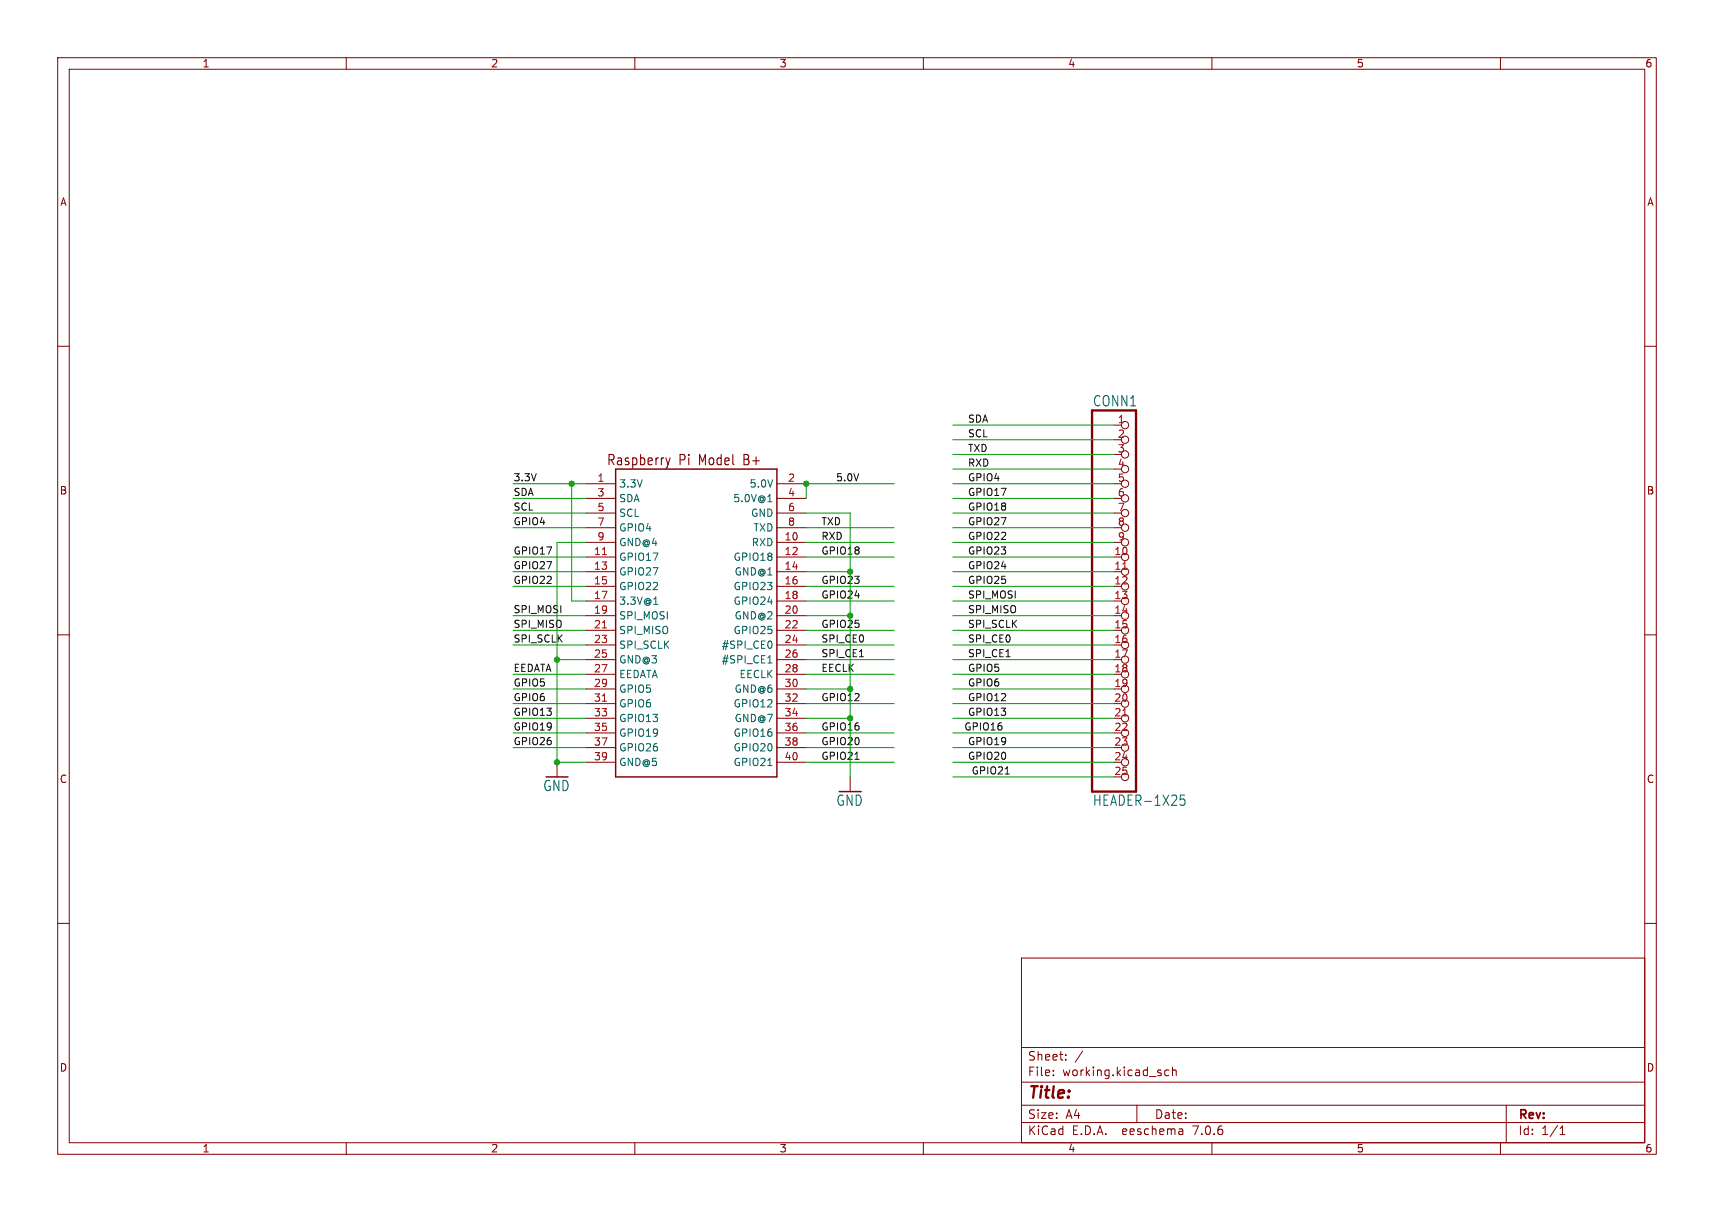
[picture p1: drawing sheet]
<svg xmlns="http://www.w3.org/2000/svg" width="297mm" height="210mm" viewBox="0 0 297 210" stroke-linecap="round" stroke-linejoin="round" font-family="sans-serif">
<g fill="none" stroke="#840000" stroke-width=".17">
<path d="M10 10h277v190h-277zM12 12h273v186h-273zM60 10v2M110 10v2M160 10v2M210 10v2M260 10v2M10 60h2M285 60h2M193 73.7h1.3M193 78.7h1.3M101.6 83.8h5.1"/>
<path d="M101.6 86.4h5.1M101.6 88.9h5.1M101.6 91.4h5.1M101.6 94h5.1M101.6 96.5h5.1M101.6 99.1h5.1M134.6 83.8h5.1M134.6 86.4h5.1M134.6 88.9h5.1M134.6 91.4h5.1M134.6 94h5.1M134.6 96.5h5.1"/>
<path d="M134.6 99.1h5.1M193 83.8h1.3M193 86.4h1.3M193 88.9h1.3M193 91.4h1.3M193 94h1.3M10 110h2M101.6 101.6h5.1M101.6 104.1h5.1M101.6 106.7h5.1M101.6 109.2h5.1M101.6 111.8h5.1"/>
<path d="M101.6 114.3h5.1M101.6 116.8h5.1M101.6 119.4h5.1M134.6 101.6h5.1M134.6 104.1h5.1M134.6 106.7h5.1M134.6 109.2h5.1M134.6 111.8h5.1M134.6 114.3h5.1M134.6 116.8h5.1M134.6 119.4h5.1M285 110h2"/>
<path d="M96.5 132.1v2.5M101.6 121.9h5.1M101.6 124.5h5.1M101.6 127h5.1M101.6 129.5h5.1M101.6 132.1h5.1M134.6 121.9h5.1M134.6 124.5h5.1M134.6 127h5.1M134.6 129.5h5.1M134.6 132.1h5.1M147.3 134.6v2.6"/>
<path d="M10 160h2M285 160h2M177 166h108v32h-108zM60 198v2M110 198v2M160 198v2M177 194.5h108M177 191.5h108M177 187.5h108M177 181.5h108M182.5 186.3v.1M182.5 185.5v.1"/>
<path d="M184.7 183.6v.1M184.7 182.8v.1M187.6 182.1l-1.3 2M197 191.5v3M202.5 185.5l-.4-.1-.3 .3v.4l.2 .2h.5M203.2 185.5l.2-.1 .3 .1 .1 .9M203.2 184.9v1.5M204.9 195.7l.1 .9M205 196.5l-.2 .1M205 196h-.2M210 198v2M260 198v2"/>
<path d="M261 191.5v6.5M270.3 196.6h.9M270.3 195.5l.4-.4v1.5"/>
<circle cx="194.9" cy="76.2" r=".63"/>
<circle cx="194.9" cy="73.7" r=".63"/>
<circle cx="194.9" cy="78.7" r=".63"/>
<circle cx="194.9" cy="96.5" r=".63"/>
<circle cx="194.9" cy="86.4" r=".63"/>
<circle cx="194.9" cy="83.8" r=".63"/>
<circle cx="194.9" cy="91.4" r=".63"/>
<circle cx="194.9" cy="94" r=".63"/>
<circle cx="194.9" cy="99.1" r=".63"/>
<circle cx="194.9" cy="88.9" r=".63"/>
<circle cx="194.9" cy="81.3" r=".63"/>
<circle cx="194.9" cy="109.2" r=".63"/>
<circle cx="194.9" cy="119.4" r=".63"/>
<circle cx="194.9" cy="106.7" r=".63"/>
<circle cx="194.9" cy="101.6" r=".63"/>
<circle cx="194.9" cy="104.1" r=".63"/>
<circle cx="194.9" cy="114.3" r=".63"/>
<circle cx="194.9" cy="116.8" r=".63"/>
<circle cx="194.9" cy="111.8" r=".63"/>
<circle cx="194.9" cy="124.5" r=".63"/>
<circle cx="194.9" cy="121.9" r=".63"/>
<circle cx="194.9" cy="127" r=".63"/>
<circle cx="194.9" cy="132.1" r=".63"/>
<circle cx="194.9" cy="134.6" r=".63"/>
<circle cx="194.9" cy="129.5" r=".63"/>
</g>
<path d="M189.2 71.1h7.6v66.1h-7.6z" fill="none" stroke="#840000" stroke-width=".41"/>
<path d="M104.4 96.1h.7M194.6 98.6h.7M104.4 108.8h.7M104.4 121.5h.7M194.6 124h.7" fill="none" stroke="#a90000" stroke-width=".17"/>
<path d="M133 86.9h.8M113.3 104.7h.7M133 114.9h.8M133.7 111.3v.8M133 132.7h.8M205.3 137.8h-.8v.8l.2-.2 .5 .1 .1 .3v.6l-.2 .1h-.4l-.2-.1" fill="none" stroke="#006464" stroke-width=".17"/>
<path d="M106.7 81.3h27.9v53.3h-27.9z" fill="none" stroke="#840000" stroke-width=".25"/>
<path d="M115.4 79.3l.4 1.2M116.1 79.3l-.3 1.2M115.8 80.5l-.3 .5" fill="none" stroke="#840000" stroke-width=".19"/>
<path d="M148.1 131.6h.8M174.2 134.1h.7" fill="none" stroke="#0f0f0f" stroke-width=".17"/>
<g fill="none" stroke="#009600" stroke-width=".17">
<path d="M165.1 76.2h27.9M165.1 78.7h27.9M165.1 73.7h27.9M88.9 83.8h12.7M88.9 99.1h12.7M88.9 96.5h12.7M88.9 86.4h12.7M88.9 88.9h12.7M88.9 91.4h12.7M99.1 83.8v20.3h2.5M101.6 94h-5.1v38.1h5.1M139.7 99.1h7.6"/>
<path d="M139.7 96.5h15.2M139.7 94h15.2M139.7 88.9h7.6v45.7M139.7 91.4h15.2M154.9 83.8h-15.2v2.6M165.1 83.8h27.9M165.1 99.1h27.9M165.1 96.5h27.9M165.1 94h27.9M165.1 86.4h27.9M165.1 88.9h27.9M165.1 91.4h27.9"/>
<path d="M165.1 81.3h27.9M88.9 106.7h12.7M88.9 101.6h12.7M88.9 109.2h12.7M88.9 111.8h12.7M88.9 116.8h12.7M88.9 119.4h12.7M96.5 114.3h5.1M139.7 106.7h7.6M139.7 101.6h15.2M139.7 109.2h15.2M139.7 111.8h15.2"/>
<path d="M139.7 116.8h15.2M139.7 119.4h7.6M139.7 114.3h15.2M139.7 104.1h15.2M165.1 106.7h27.9M165.1 101.6h27.9M165.1 109.2h27.9M165.1 111.8h27.9M165.1 116.8h27.9M165.1 119.4h27.9M165.1 114.3h27.9M165.1 104.1h27.9"/>
<path d="M88.9 129.5h12.7M88.9 121.9h12.7M88.9 124.5h12.7M88.9 127h12.7M139.7 132.1h15.2M139.7 129.5h15.2M139.7 121.9h15.2M139.7 124.5h7.6M139.7 127h15.2M165.1 132.1h27.9M165.1 129.5h27.9M165.1 121.9h27.9"/>
<path d="M165.1 124.5h27.9M165.1 127h27.9M165.1 134.6h27.9"/>
</g>
<g fill="#009600" stroke="#009600" stroke-width=".17">
<circle cx="96.5" cy="132.1" r=".46"/>
<circle cx="99.1" cy="83.8" r=".46"/>
<circle cx="96.5" cy="114.3" r=".46"/>
<circle cx="147.3" cy="106.7" r=".46"/>
<circle cx="147.3" cy="119.4" r=".46"/>
<circle cx="139.7" cy="83.8" r=".46"/>
<circle cx="147.3" cy="124.5" r=".46"/>
<circle cx="147.3" cy="99.1" r=".46"/>
</g>
<text font-size="2.8" fill="#840000" x="178" y="190.9">Title:</text>
<g font-size="2.5" fill="#006464">
<text x="189.3" y="70.6">CONN1</text>
<text x="94" y="137.3">GND</text>
<text x="144.8" y="139.8">GND</text>
<text x="189.3" y="139.8">HEADER-1X25</text>
</g>
<g font-size="2.5" fill="#840000">
<text x="105" y="80.9">Raspberry</text>
<text x="117.6" y="80.9">Pi</text>
<text x="121.3" y="80.9">Model</text>
<text x="129.2" y="80.9">B+</text>
</g>
<g font-size="2.1" fill="#840000">
<text x="178" y="184">Sheet:</text>
<text x="178" y="186.7">File:</text>
<text x="184.1" y="186.7">working.kicad_sch</text>
<text x="178" y="196.9">KiCad</text>
<text x="178" y="194.1">Size:</text>
<text x="184.7" y="194.1">A4</text>
<text x="185.7" y="196.9">E.D.A.</text>
<text x="194.6" y="196.9">eeschema</text>
<text x="200" y="194.1">Date:</text>
<text x="207" y="196.9">7.0.6</text>
<text x="263" y="194.3">Rev:</text>
<text x="263" y="196.9">Id:</text>
<text x="267.1" y="196.9">1/1</text>
</g>
<g font-size="1.8" fill="#840000">
<text x="35" y="11.9">1</text>
<text x="85" y="11.9">2</text>
<text x="135" y="11.9">3</text>
<text x="185" y="11.9">4</text>
<text x="235" y="11.9">5</text>
<text x="285" y="11.9">6</text>
<text x="10.3" y="35.9">A</text>
<text x="285.3" y="35.9">A</text>
<text x="10.3" y="85.9">B</text>
<text x="285.3" y="85.9">B</text>
<text x="10.3" y="135.9">C</text>
<text x="285.3" y="135.9">C</text>
<text x="10.3" y="185.9">D</text>
<text x="285.3" y="185.9">D</text>
<text x="35" y="199.9">1</text>
<text x="85" y="199.9">2</text>
<text x="135" y="199.9">3</text>
<text x="185" y="199.9">4</text>
<text x="235" y="199.9">5</text>
<text x="285" y="199.9">6</text>
</g>
<g font-size="1.8" fill="#a90000">
<text x="193.6" y="73.4">1</text>
<text x="193.6" y="75.9">2</text>
<text x="103.4" y="83.6">1</text>
<text x="136.5" y="83.6">2</text>
<text x="193.6" y="78.5">3</text>
<text x="193.6" y="81">4</text>
<text x="193.6" y="83.6">5</text>
<text x="103.4" y="86.1">3</text>
<text x="103.4" y="88.6">5</text>
<text x="136.5" y="86.1">4</text>
<text x="136.5" y="88.6">6</text>
<text x="193.6" y="86.1">6</text>
<text x="193.6" y="88.6">7</text>
<text x="103.4" y="91.2">7</text>
<text x="103.4" y="93.7">9</text>
<text x="135.8" y="93.7">10</text>
<text x="136.5" y="91.2">8</text>
<text x="193.6" y="91.2">8</text>
<text x="193.6" y="93.7">9</text>
<text x="102.8" y="96.3">11</text>
<text x="102.8" y="98.8">13</text>
<text x="102.8" y="101.3">15</text>
<text x="135.8" y="96.3">12</text>
<text x="135.8" y="98.8">14</text>
<text x="135.8" y="101.3">16</text>
<text x="193" y="96.3">10</text>
<text x="193" y="98.8">11</text>
<text x="193" y="101.3">12</text>
<text x="102.8" y="103.9">17</text>
<text x="102.8" y="106.4">19</text>
<text x="135.8" y="103.9">18</text>
<text x="135.8" y="106.4">20</text>
<text x="193" y="103.9">13</text>
<text x="193" y="106.4">14</text>
<text x="102.8" y="109">21</text>
<text x="102.8" y="111.5">23</text>
<text x="135.8" y="109">22</text>
<text x="135.8" y="111.5">24</text>
<text x="193" y="109">15</text>
<text x="193" y="111.5">16</text>
<text x="102.8" y="114">25</text>
<text x="102.8" y="116.6">27</text>
<text x="102.8" y="119.1">29</text>
<text x="135.8" y="114">26</text>
<text x="135.8" y="116.6">28</text>
<text x="135.8" y="119.1">30</text>
<text x="193" y="114">17</text>
<text x="193" y="116.6">18</text>
<text x="193" y="119.1">19</text>
<text x="102.8" y="121.7">31</text>
<text x="102.8" y="124.2">33</text>
<text x="135.8" y="121.7">32</text>
<text x="135.8" y="124.2">34</text>
<text x="193" y="121.7">20</text>
<text x="193" y="124.2">21</text>
<text x="102.8" y="126.7">35</text>
<text x="102.8" y="129.3">37</text>
<text x="102.8" y="131.8">39</text>
<text x="135.8" y="126.7">36</text>
<text x="135.8" y="129.3">38</text>
<text x="135.8" y="131.8">40</text>
<text x="193" y="126.7">22</text>
<text x="193" y="129.3">23</text>
<text x="193" y="131.8">24</text>
<text x="193" y="134.4">25</text>
</g>
<g font-size="1.8" fill="#006464">
<text x="107.2" y="84.7">3.3V</text>
<text x="107.2" y="87.2">SDA</text>
<text x="107.2" y="89.8">SCL</text>
<text x="127" y="87.2">5.0V@1</text>
<text x="129.8" y="84.7">5.0V</text>
<text x="130" y="89.8">GND</text>
<text x="107.2" y="92.3">GPIO4</text>
<text x="107.2" y="94.8">GND@4</text>
<text x="130.2" y="94.8">RXD</text>
<text x="130.5" y="92.3">TXD</text>
<text x="107.2" y="97.4">GPIO17</text>
<text x="107.2" y="99.9">GPIO27</text>
<text x="127" y="97.4">GPIO18</text>
<text x="127.2" y="99.9">GND@1</text>
<text x="107.2" y="102.5">GPIO22</text>
<text x="107.2" y="105">3.3V@1</text>
<text x="107.2" y="107.5">SPI_MOSI</text>
<text x="127" y="102.5">GPIO23</text>
<text x="127" y="105">GPIO24</text>
<text x="127.2" y="107.5">GND@2</text>
<text x="107.2" y="110.1">SPI_MISO</text>
<text x="107.2" y="112.6">SPI_SCLK</text>
<text x="125" y="112.6">#SPI_CE0</text>
<text x="127" y="110.1">GPIO25</text>
<text x="107.2" y="115.2">GND@3</text>
<text x="107.2" y="117.7">EEDATA</text>
<text x="125" y="115.2">#SPI_CE1</text>
<text x="128" y="117.7">EECLK</text>
<text x="107.2" y="120.2">GPIO5</text>
<text x="107.2" y="122.8">GPIO6</text>
<text x="107.2" y="125.3">GPIO13</text>
<text x="127" y="122.8">GPIO12</text>
<text x="127.2" y="120.2">GND@6</text>
<text x="127.2" y="125.3">GND@7</text>
<text x="107.2" y="127.9">GPIO19</text>
<text x="107.2" y="130.4">GPIO26</text>
<text x="127" y="127.9">GPIO16</text>
<text x="127" y="130.4">GPIO20</text>
<text x="107.2" y="132.9">GND@5</text>
<text x="127" y="132.9">GPIO21</text>
</g>
<g font-size="1.7" fill="#0f0f0f">
<text x="167.6" y="73.3">SDA</text>
<text x="167.6" y="75.9">SCL</text>
<text x="88.9" y="83.5">3.3V</text>
<text x="144.8" y="83.5">5.0V</text>
<text x="167.6" y="80.9">RXD</text>
<text x="167.6" y="83.5">GPIO4</text>
<text x="167.6" y="78.4">TXD</text>
<text x="88.9" y="86">SDA</text>
<text x="88.9" y="88.6">SCL</text>
<text x="167.6" y="88.6">GPIO18</text>
<text x="167.6" y="86">GPIO17</text>
<text x="88.9" y="91.1">GPIO4</text>
<text x="142.2" y="93.6">RXD</text>
<text x="142.2" y="91.1">TXD</text>
<text x="167.6" y="91.1">GPIO27</text>
<text x="167.6" y="93.6">GPIO22</text>
<text x="88.9" y="101.3">GPIO22</text>
<text x="88.9" y="98.7">GPIO27</text>
<text x="88.9" y="96.2">GPIO17</text>
<text x="142.2" y="101.3">GPIO23</text>
<text x="142.2" y="96.2">GPIO18</text>
<text x="167.6" y="96.2">GPIO23</text>
<text x="167.6" y="101.3">GPIO25</text>
<text x="167.6" y="98.7">GPIO24</text>
<text x="88.9" y="106.3">SPI_MOSI</text>
<text x="142.2" y="103.8">GPIO24</text>
<text x="167.6" y="106.3">SPI_MISO</text>
<text x="167.6" y="103.8">SPI_MOSI</text>
<text x="88.9" y="111.4">SPI_SCLK</text>
<text x="88.9" y="108.9">SPI_MISO</text>
<text x="142.2" y="111.4">SPI_CE0</text>
<text x="142.2" y="108.9">GPIO25</text>
<text x="142.2" y="114">SPI_CE1</text>
<text x="167.6" y="111.4">SPI_CE0</text>
<text x="167.6" y="108.9">SPI_SCLK</text>
<text x="167.6" y="114">SPI_CE1</text>
<text x="88.9" y="116.5">EEDATA</text>
<text x="88.9" y="119">GPIO5</text>
<text x="142.2" y="116.5">EECLK</text>
<text x="167.6" y="119">GPIO6</text>
<text x="167.6" y="116.5">GPIO5</text>
<text x="88.9" y="124.1">GPIO13</text>
<text x="88.9" y="121.6">GPIO6</text>
<text x="142.2" y="121.6">GPIO12</text>
<text x="167.6" y="121.6">GPIO12</text>
<text x="167.6" y="124.1">GPIO13</text>
<text x="88.9" y="126.7">GPIO19</text>
<text x="88.9" y="129.2">GPIO26</text>
<text x="142.2" y="126.7">GPIO16</text>
<text x="142.2" y="131.7">GPIO21</text>
<text x="142.2" y="129.2">GPIO20</text>
<text x="167" y="126.7">GPIO16</text>
<text x="167.6" y="129.2">GPIO19</text>
<text x="167.6" y="131.7">GPIO20</text>
<text x="168.3" y="134.3">GPIO21</text>
</g>
</svg>
